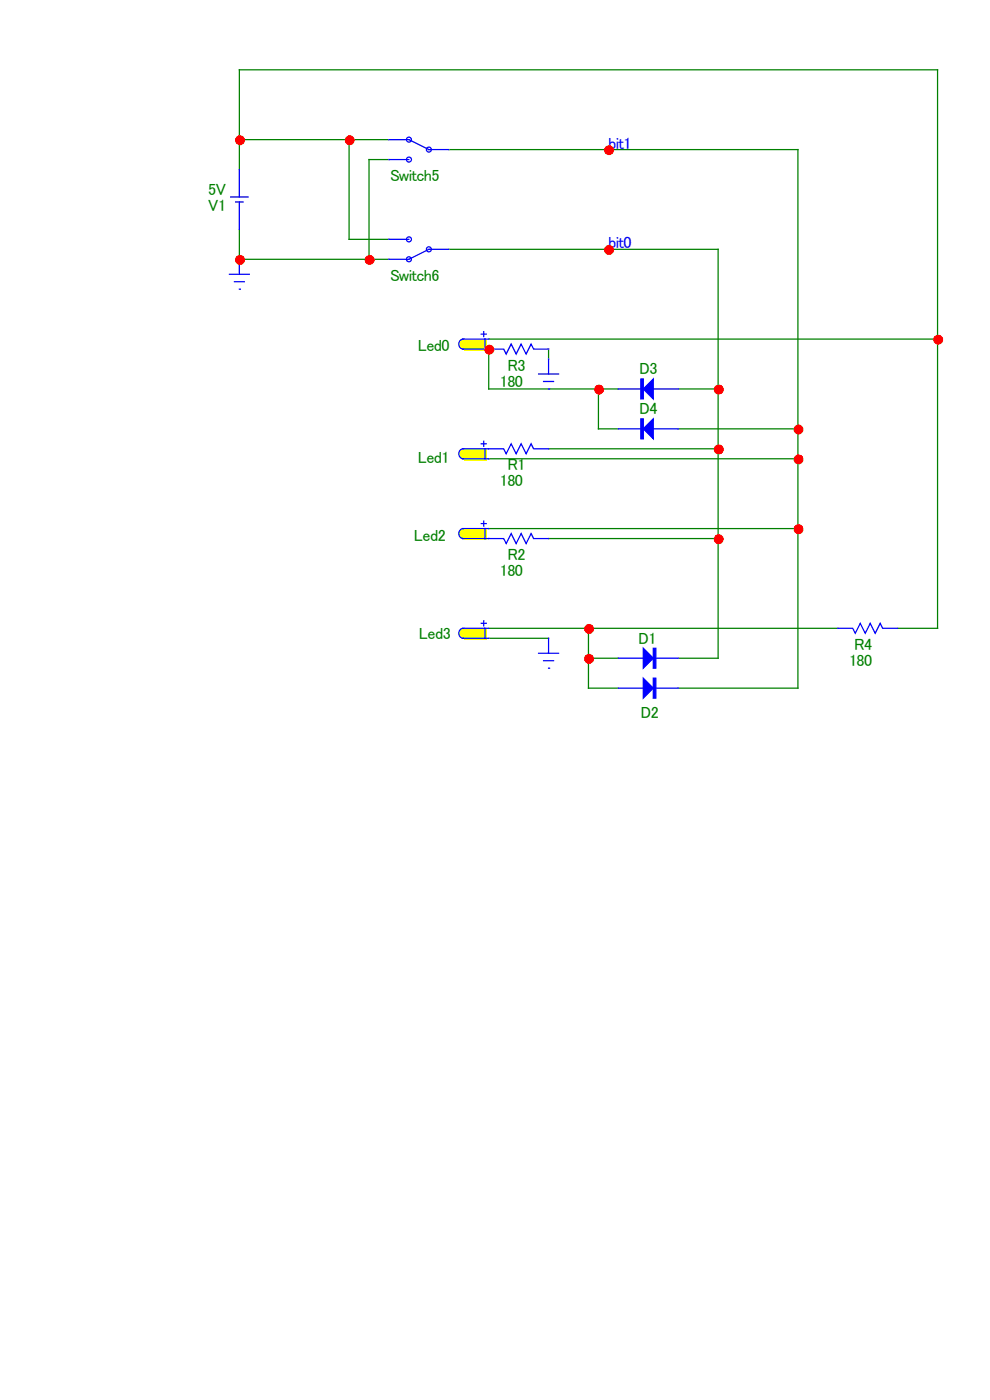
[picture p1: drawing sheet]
<svg xmlns="http://www.w3.org/2000/svg" width="210mm" height="297mm" viewBox="0 0 210 297" stroke-linecap="round" stroke-linejoin="round" font-family="sans-serif">
<g fill="none" stroke="#008000" stroke-width=".26">
<path d="M50.8 29.6h31.7M50.8 36v-21.2h148.1v118.5h-8.5M74.1 29.6v21.2h8.4M82.5 33.9h-4.2v21.1M95.2 31.7h74.1v114.3h-25.4M50.8 48.7v6.3h31.7M95.2 52.9h57.1v86.7h-8.4M103.7 71.9h95.2M103.7 74.1v8.4h27.5M116.4 74.1v2.1M103.7 97.3h65.6M116.4 95.2h35.9"/>
<path d="M126.9 82.5v8.5h4.3M143.9 82.5h8.4M143.9 91h25.4M103.7 112.1h65.6M116.4 114.3h35.9M103.7 135.4h12.7M103.7 133.3h74M124.8 139.6h6.4M124.8 133.3v12.7h6.4"/>
</g>
<path d="M97.6 95.5a.97 .97 0 0 1 1.3 .1 .97 .97 0 0 1 0 1.3 .97 .97 0 0 1-1.3 .1 1.17 1.17 0 0 1 0-1.5z" fill-rule="evenodd" fill="#ff0" stroke="#00f" stroke-width=".26"/>
<path d="M98.4 95.2h4.8v2.4h-4.8z" fill="#ff0"/>
<path d="M98.1 95.2h5.6M98.1 97.3h5.6M102.1 94.2h1M102.6 93.6v1.1M102.9 95.2v2.1" fill="none" stroke="#00f" stroke-width=".26"/>
<path d="M97.6 112.4a.97 .97 0 0 1 1.3 .1 .97 .97 0 0 1 0 1.4 .97 .97 0 0 1-1.3 0 1.17 1.17 0 0 1 0-1.5z" fill-rule="evenodd" fill="#ff0" stroke="#00f" stroke-width=".26"/>
<path d="M98.4 112.1h4.8v2.5h-4.8z" fill="#ff0"/>
<path d="M98.1 112.1h5.6M98.1 114.3h5.6M102.1 111.1h1M102.6 110.6v1M102.9 112.1v2.2" fill="none" stroke="#00f" stroke-width=".26"/>
<path d="M97.6 133.6a.97 .97 0 0 1 1.3 .1 .97 .97 0 0 1 0 1.3 .97 .97 0 0 1-1.3 .1 1.17 1.17 0 0 1 0-1.5z" fill-rule="evenodd" fill="#ff0" stroke="#00f" stroke-width=".26"/>
<path d="M98.4 133.3h4.8v2.4h-4.8z" fill="#ff0"/>
<path d="M98.1 133.3h5.6M98.1 135.4h5.6M102.1 132.2h1M102.6 131.7v1.1M102.9 133.3v2.1" fill="none" stroke="#00f" stroke-width=".26"/>
<path d="M97.6 72.2a.97 .97 0 0 1 1.3 .1 .97 .97 0 0 1 0 1.4 .97 .97 0 0 1-1.3 0 1.17 1.17 0 0 1 0-1.5z" fill-rule="evenodd" fill="#ff0" stroke="#00f" stroke-width=".26"/>
<path d="M98.4 72h4.8v2.3h-4.8z" fill="#ff0"/>
<g fill="none" stroke="#00f" stroke-width=".26">
<path d="M50.8 36v5.8M82.5 29.6h4.2l4.3 2.1h4.2M82.5 33.9h4.2M48.7 58.2h4.2M48.9 41.8h3.7M49.7 59.8h2.1M50 42.8h1.6M50.8 42.8v5.9M50.8 55v3.2M82.5 50.8h4.2M95.2 52.9h-4.2l-4.3 2.1h-4.2M50.8 61.4h.1"/>
<path d="M98.1 71.9h5.6M102.1 70.9h1M102.6 70.4v1M102.9 71.9v2.2M114.3 79.3h4.2M116.4 76.2v3.1M116.4 74.1h-3.2l-.5-1.1-1.1 2.1-1-2.1-1.1 2.1-1.1-2.1-1 2.1-.6-1h-8.7M103.7 95.2h3.1l.6 1.1 1-2.1 1.1 2.1 1.1-2.1 1 2.1 1.1-2.1 .5 1h3.2M115.3 80.9h2.1M116.4 82.5h.1M131.2 82.5h5.3M131.2 91h5.3"/>
<path d="M138.6 82.5h5.3M138.6 91h5.3M103.7 114.3h3.1l.6 1 1-2.1 1.1 2.1 1.1-2.1 1 2.1 1.1-2.1 .5 1.1h3.2M114.3 138.6h4.2M116.4 135.4v3.2M131.2 139.6h5.3M138.6 139.6h5.3M177.7 133.3h3.2l.5 1.1 1.1-2.2 1 2.2 1.1-2.2 1.1 2.2 1-2.2 .6 1.1h3.1M115.3 140.2h2.1M116.4 141.8h.1M131.2 146h5.3M138.6 146h5.3"/>
<circle cx="86.7" cy="33.9" r=".53"/>
<circle cx="86.7" cy="29.6" r=".53"/>
<circle cx="91" cy="31.7" r=".53"/>
<circle cx="86.7" cy="55" r=".53"/>
<circle cx="86.7" cy="50.8" r=".53"/>
<circle cx="91" cy="52.9" r=".53"/>
</g>
<g fill="#00f" stroke="#00f" stroke-width=".26">
<path d="M136.5 137.5l2.1 2.1-2.1 2.2z"/>
<path d="M136.5 143.9l2.1 2.1-2.1 2.1z"/>
<path d="M138.6 80.4v4.2l-2.1-2.1z"/>
<path d="M138.6 88.9v4.2l-2.1-2.1z"/>
<path d="M138.6 137.5h.5v4.3h-.5z" fill-rule="evenodd"/>
<path d="M138.6 143.9h.5v4.2h-.5z" fill-rule="evenodd"/>
<path d="M135.9 80.4h.6v4.2h-.6z" fill-rule="evenodd"/>
<path d="M135.9 88.9h.6v4.2h-.6z" fill-rule="evenodd"/>
</g>
<g fill="#f00" stroke="#f00" stroke-width=".26">
<circle cx="50.9" cy="29.8" r=".92"/>
<circle cx="74.2" cy="29.8" r=".92"/>
<circle cx="50.9" cy="55.1" r=".92"/>
<circle cx="78.4" cy="55.1" r=".92"/>
<circle cx="199" cy="72.1" r=".92"/>
<circle cx="103.8" cy="74.2" r=".92"/>
<circle cx="127.1" cy="82.6" r=".92"/>
<circle cx="152.5" cy="82.6" r=".92"/>
<circle cx="169.4" cy="91.1" r=".92"/>
<circle cx="152.5" cy="95.3" r=".92"/>
<circle cx="169.4" cy="97.5" r=".92"/>
<circle cx="169.4" cy="112.3" r=".92"/>
<circle cx="152.5" cy="114.4" r=".92"/>
<circle cx="125" cy="133.4" r=".92"/>
<circle cx="125" cy="139.8" r=".92"/>
<circle cx="129.2" cy="31.9" r=".92"/>
<circle cx="129.2" cy="53" r=".92"/>
</g>
<g font-size="3.4" fill="#00f">
<text x="129.1" y="31.5">bit1</text>
<text x="129.1" y="52.7">bit0</text>
</g>
<g font-size="3.4" fill="#008000">
<text x="44.2" y="41.3">5V</text>
<text x="82.8" y="38.4">Switch5</text>
<text x="44.2" y="44.7">V1</text>
<text x="82.8" y="59.6">Switch6</text>
<text x="88.6" y="74.4">Led0</text>
<text x="106" y="82">180</text>
<text x="107.7" y="78.6">R3</text>
<text x="135.7" y="79.4">D3</text>
<text x="135.7" y="87.8">D4</text>
<text x="88.6" y="98.2">Led1</text>
<text x="107.7" y="99.8">R1</text>
<text x="106" y="103.2">180</text>
<text x="87.8" y="114.9">Led2</text>
<text x="107.7" y="118.8">R2</text>
<text x="106" y="122.3">180</text>
<text x="88.9" y="135.5">Led3</text>
<text x="135.4" y="136.5">D1</text>
<text x="181.2" y="137.8">R4</text>
<text x="180.1" y="141.3">180</text>
<text x="135.9" y="152.4">D2</text>
</g>
</svg>
